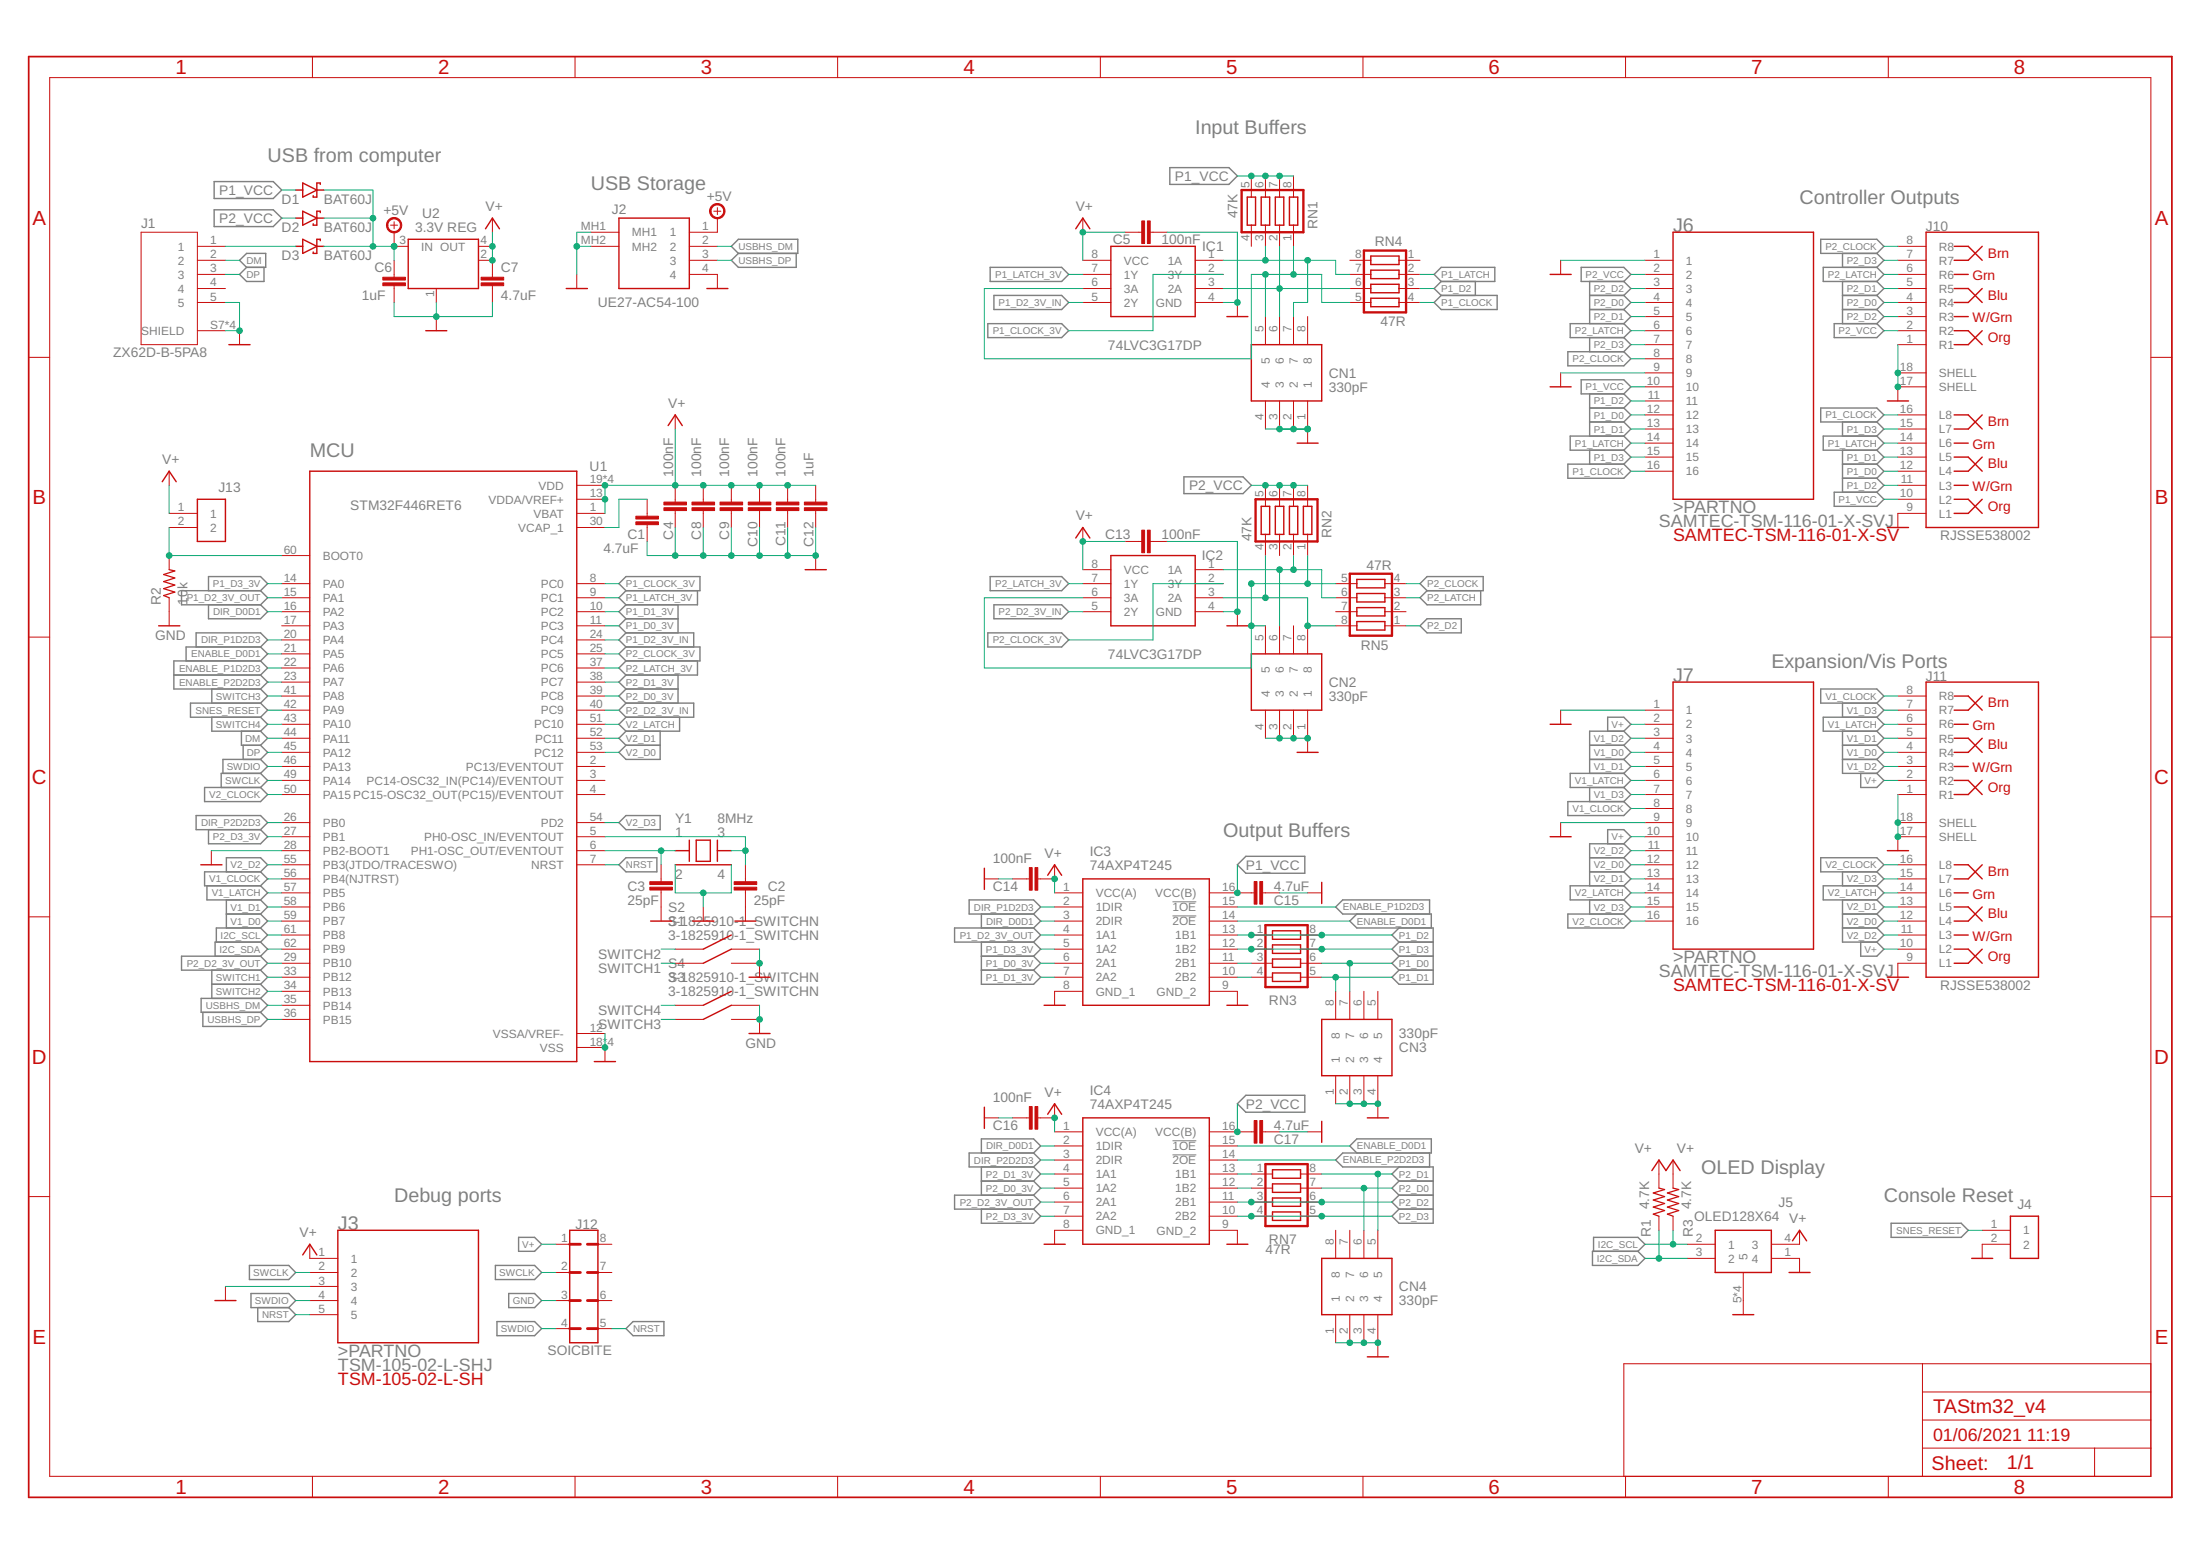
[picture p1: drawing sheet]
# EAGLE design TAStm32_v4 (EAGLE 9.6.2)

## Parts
C1  4.7uF  C-EUC0603K  [C0603K]
C2  25pF  C-EUC0603K  [C0603K]
C3  25pF  C-EUC0603K  [C0603K]
C4  100nF  C-EUC0603K  [C0603K]
C5  100nF  C-EUC0603K  [C0603K]
C6  1uF  C-EUC0603K  [C0603K]
C7  4.7uF  C-EUC0603K  [C0603K]
C8  100nF  C-EUC0603K  [C0603K]
C9  100nF  C-EUC0603K  [C0603K]
C10  100nF  C-EUC0603K  [C0603K]
C11  100nF  C-EUC0603K  [C0603K]
C12  1uF  C-EUC0603K  [C0603K]
C13  100nF  C-EUC0603K  [C0603K]
C14  100nF  C-EUC0603K  [C0603K]
C15  4.7uF  C-EUC0603K  [C0603K]
C16  100nF  C-EUC0603K  [C0603K]
C17  4.7uF  C-EUC0603K  [C0603K]
CN1  330pF  CA0612KRX7R7BB104  [CA0612KRX7R7BB104]
CN2  330pF  CA0612KRX7R7BB104  [CA0612KRX7R7BB104]
CN3  330pF  CA0612KRX7R7BB104  [CA0612KRX7R7BB104]
CN4  330pF  CA0612KRX7R7BB104  [CA0612KRX7R7BB104]
D1  BAT60J  DIODE_BAT60J  [DIODE_SOD323_ST]
D2  BAT60J  DIODE_BAT60J  [DIODE_SOD323_ST]
D3  BAT60J  DIODE_BAT60J  [DIODE_SOD323_ST]
IC1  74LVC3G17DP  74HCT3G07DP-Q100H  [SOP65P400X110-8N]
IC2  74LVC3G17DP  74HCT3G07DP-Q100H  [SOP65P400X110-8N]
IC3  74AXP4T245  74AVCH4T245PW,118  [SOP65P640X110-16N]
IC4  74AXP4T245  74AVCH4T245PW,118  [SOP65P640X110-16N]
J1  ZX62D-B-5PA8  [HIROSE_ZX62D-B-5PA8]
J2  UE27-AC54-100  [UE27AC54100]
J3  TSM-105-02-L-SHJ  [TSM-105-02-L-SH]
J4  CONSOLE_RESET  SAMTEC-TSM-102-01-X-SH_SAMTEC-TSM-102-01-X-SH  [SAMTEC-TSM-102-01-X-SH]
J5  OLED128X64  [OLED]
J6  SAMTEC-TSM-116-01-X-SVJ  [SAMTEC-TSM-116-01-X-SV]
J7  SAMTEC-TSM-116-01-X-SVJ  [SAMTEC-TSM-116-01-X-SV]
J10  RJSSE538002  RJSSE538002_RJSSE538002  [AMPHENOL_RJSSE538002]
J11  RJSSE538002  RJSSE538002_RJSSE538002  [AMPHENOL_RJSSE538002]
J12  SOICBITE  [SOICBITE]
J13  CONSOLE_RESET  SAMTEC-TSM-102-01-X-SH_SAMTEC-TSM-102-01-X-SH  [SAMTEC-TSM-102-01-X-SH]
R1  4.7K  R-US_R0805  [R0805]
R2  10k  R-US_R0805  [R0805]
R3  4.7K  R-US_R0805  [R0805]
RN1  47K  CTS742C083  [CTS742C083]
RN2  47K  CTS742C083  [CTS742C083]
RN3  CTS742C083  [CTS742C083]
RN4  47R  CTS742C083  [CTS742C083]
RN5  47R  CTS742C083  [CTS742C083]
RN7  47R  CTS742C083  [CTS742C083]
S1  3-1825910-1_SWITCHN  [3-1825910-1_318259101]
S2  3-1825910-1_SWITCHN  [3-1825910-1_318259101]
S3  3-1825910-1_SWITCHN  [3-1825910-1_318259101]
S4  3-1825910-1_SWITCHN  [3-1825910-1_318259101]
U1  STM32F446RET6  STM32F446RET7  [QFP50P1200X1200X160-64N]
U2  3.3V REG  MC33269ST-3.3T3  [SOT223]
Y1  8MHz  ABMM-8.000MHZ-B2-T_ABMM-8.000MHZ-B2-T  [DFN-4]

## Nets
+5V [power]: C6.2 D1.C D2.C D3.C J2.1 U2.3(IN)
BOOT0: J13.2 R2.2 U1.60(BOOT0)
DIR_D0D1: IC3.3(2DIR) IC4.2(1DIR) U1.16(PA2)
DIR_P1D2D3: IC3.2(1DIR) U1.20(PA4)
DIR_P2D2D3: IC4.3(2DIR) U1.26(PB0)
DM [USB]: J1.2 U1.44(PA11)
DP [USB]: J1.3 U1.45(PA12)
ENABLE_D0D1: IC3.14(!2OE) IC4.15(!1OE) U1.21(PA5)
ENABLE_P1D2D3: IC3.15(!1OE) U1.22(PA6)
ENABLE_P2D2D3: IC4.14(!2OE) U1.23(PA7)
GND: C1.2 C2.1 C3.1 C4.1 C5.2 C6.1 C7.1 C8.1 C9.1 C10.1 C11.1 C12.1 C13.2 C14.1 C15.2 C16.1 C17.2 CN1.1 CN1.2 CN1.3 CN1.4 CN2.1 CN2.2 CN2.3 CN2.4 CN3.1 CN3.2 CN3.3 CN3.4 CN4.1 CN4.2 CN4.3 CN4.4 IC1.4(GND) IC2.4(GND) IC3.8(GND_1) IC3.9(GND_2) IC4.8(GND_1) IC4.9(GND_2) J1.5 J1.S7(SHIELD) J1.S8(SHIELD) J1.S9(SHIELD) J1.S10(SHIELD) J2.4 J2.MH1 J2.MH2 J3.3 J4.2 J5.4 J5.5 J5.6 J5.7 J5.8 J6.1 J6.9 J7.1 J7.9 J10.1(R1) J10.9(L1) J10.17(SHELL) J10.18(SHELL) J11.1(R1) J11.9(L1) J11.17(SHELL) J11.18(SHELL) J12.3 R2.1 S1.3 S1.4 S2.3 S2.4 S3.3 S3.4 S4.3 S4.4 U1.12(VSSA/VREF-) U1.18(VSS) U1.28(PB2-BOOT1) U1.31(VSS) U1.47(VSS) U1.63(VSS) U2.1(GND/ADJ) Y1.2 Y1.4
I2C_SCL: J5.3 R1.1 U1.61(PB8)
I2C_SDA: J5.2 R3.1 U1.62(PB9)
N$1: D3.A J1.1
N$4: CN2.6 IC2.1(1A) RN2.2 RN5.6
N$5: C3.2 U1.6(PH1-OSC_OUT/EVENTOUT) Y1.1
N$6: CN2.5 IC2.6(3A) RN2.1 RN5.5
N$8: CN2.8 IC2.3(2A) RN2.4 RN5.8
N$9: IC3.11(2B1) RN3.3
N$10: IC3.10(2B2) RN3.4
N$11: IC4.12(1B2) RN7.2
N$12: IC4.13(1B1) RN7.1
N$16: CN1.7 IC1.1(1A) RN1.3 RN4.7
N$17: CN1.5 IC1.6(3A) RN1.1 RN4.5
N$18: CN1.6 IC1.3(2A) RN1.2 RN4.6
NRST: J3.5 J12.5 U1.7(NRST)
P1_CLOCK: J6.16 J10.16(L8) RN4.4
P1_CLOCK_3V: IC1.2(3Y) U1.8(PC0)
P1_D0: CN3.7 J6.12 J10.12(L4) RN3.6
P1_D0_3V: IC3.6(2A1) U1.11(PC3)
P1_D1: CN3.8 J6.13 J10.13(L5) RN3.5
P1_D1_3V: IC3.7(2A2) U1.10(PC2)
P1_D2: IC3.13(1B1) J6.11 J10.11(L3) RN3.1 RN3.8 RN4.3
P1_D2_3V_IN: IC1.5(2Y) U1.24(PC4)
P1_D2_3V_OUT: IC3.4(1A1) U1.15(PA1)
P1_D3: IC3.12(1B2) J6.15 J10.15(L7) RN3.2 RN3.7
P1_D3_3V: IC3.5(1A2) U1.14(PA0)
P1_LATCH: J6.14 J10.14(L6) RN4.2
P1_LATCH_3V: IC1.7(1Y) U1.9(PC1)
P1_VCC [power]: C15.1 D1.A IC3.16(VCC(B)) J6.10 J10.10(L2) RN1.5 RN1.6 RN1.7 RN1.8
P2_CLOCK: J6.8 J10.8(R8) RN5.4
P2_CLOCK_3V: IC2.2(3Y) U1.25(PC5)
P2_D0: CN4.6 J6.4 J10.4(R4) RN7.7
P2_D0_3V: IC4.5(1A2) U1.39(PC8)
P2_D1: CN4.5 J6.5 J10.5(R5) RN7.8
P2_D1_3V: IC4.4(1A1) U1.38(PC7)
P2_D2: IC4.11(2B1) J6.3 J10.3(R3) RN5.1 RN7.3 RN7.6
P2_D2_3V_IN: IC2.5(2Y) U1.40(PC9)
P2_D2_3V_OUT: IC4.6(2A1) U1.29(PB10)
P2_D3: IC4.10(2B2) J6.7 J10.7(R7) RN7.4 RN7.5
P2_D3_3V: IC4.7(2A2) U1.27(PB1)
P2_LATCH: J6.6 J10.6(R6) RN5.3
P2_LATCH_3V: IC2.7(1Y) U1.37(PC6)
P2_VCC [power]: C17.1 D2.A IC4.16(VCC(B)) J6.2 J10.2(R2) RN2.5 RN2.6 RN2.7 RN2.8
SNES_RESET: J4.1 U1.42(PA9)
SWCLK: J3.2 J12.2 U1.49(PA14)
SWDIO: J3.4 J12.4 U1.46(PA13)
SWITCH1: S1.1 S1.2 U1.33(PB12)
SWITCH2: S2.1 S2.2 U1.34(PB13)
SWITCH3: S3.1 S3.2 U1.41(PA8)
SWITCH4: S4.1 S4.2 U1.43(PA10)
USBHS_DM [USB]: J2.2 U1.35(PB14)
USBHS_DP [USB]: J2.3 U1.36(PB15)
V1_CLOCK: J7.8 J11.8(R8) U1.56(PB4(NJTRST))
V1_D0: J7.4 J11.4(R4) U1.59(PB7)
V1_D1: J7.5 J11.5(R5) U1.58(PB6)
V1_D2: J7.3 J11.3(R3)
V1_D3: J7.7 J11.7(R7)
V1_LATCH: J7.6 J11.6(R6) U1.57(PB5)
V2_CLOCK: J7.16 J11.16(L8) U1.50(PA15)
V2_D0: J7.12 J11.12(L4) U1.53(PC12)
V2_D1: J7.13 J11.13(L5) U1.52(PC11)
V2_D2: J7.11 J11.11(L3) U1.55(PB3(JTDO/TRACESWO))
V2_D3: J7.15 J11.15(L7) U1.54(PD2)
V2_LATCH: J7.14 J11.14(L6) U1.51(PC10)
V+ [power]: C4.2 C5.1 C7.2 C8.2 C9.2 C10.2 C11.2 C12.2 C13.1 C14.2 C16.2 IC1.8(VCC) IC2.8(VCC) IC3.1(VCC(A)) IC4.1(VCC(A)) J3.1 J5.1 J7.2 J7.10 J11.2(R2) J11.10(L2) J12.1 J13.1 R1.2 R3.2 U1.1(VBAT) U1.13(VDDA/VREF+) U1.19(VDD) U1.32(VDD) U1.48(VDD) U1.64(VDD) U2.2(OUT) U2.4(OUT)
VCAP: C1.1 U1.30(VCAP_1)
XTAL1: C2.2 U1.5(PH0-OSC_IN/EVENTOUT) Y1.3
Unconnected: CN1.8 CN2.7 CN3.5 CN3.6 CN4.7 CN4.8 J1.4 J12.6 J12.7 J12.8 RN1.4 RN2.3 RN4.1 RN4.8 RN5.2 RN5.7 U1.2(PC13/EVENTOUT) U1.3(PC14-OSC32_IN(PC14)/EVENTOUT) U1.4(PC15-OSC32_OUT(PC15)/EVENTOUT) U1.17(PA3)

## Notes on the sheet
- Input Buffers
- USB from computer
- USB Storage
- Controller Outputs
- MCU
- Expansion/Vis Ports
- Output Buffers
- OLED Display
- Debug ports | Console Reset
